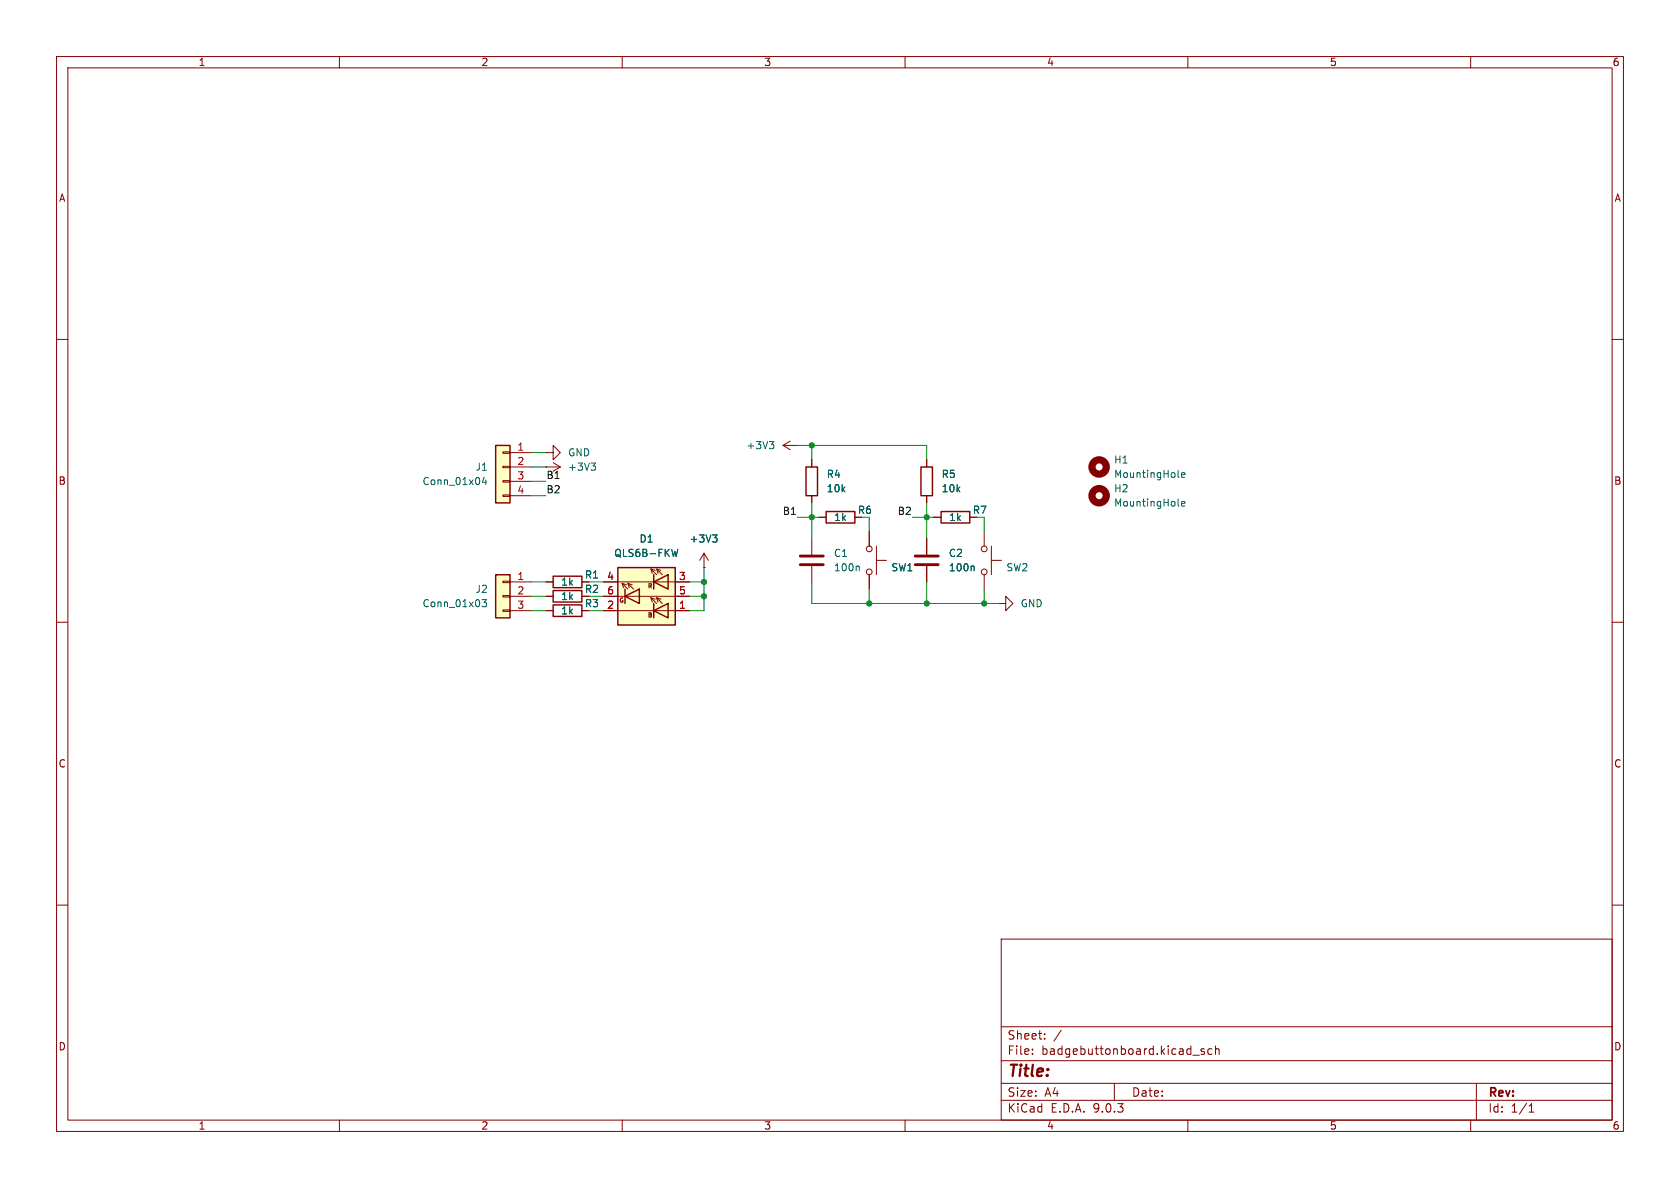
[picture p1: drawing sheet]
(kicad_sch
 (version 20250114)
 (generator "eeschema")
 (generator_version "9.0")
 (paper "A4")
 (lib_symbols
  (symbol "Connector_Generic:Conn_01x03"
   (pin_names
    (offset 1.016) (hide yes)) (exclude_from_sim no) (in_bom yes) (on_board yes)
   (property "Reference" "J" (at 0 5.08 0) (effects (font (size 1.27 1.27))))
   (property "Value" "Conn_01x03" (at 0 -5.08 0) (effects (font (size 1.27 1.27))))
   (property "Footprint" "" (at 0 0 0) (effects (font (size 1.27 1.27)) (hide yes)))
   (property "Datasheet" "~" (at 0 0 0) (effects (font (size 1.27 1.27)) (hide yes)))
   (property "Description" "Generic connector, single row, 01x03, script generated (kicad-library-utils/schlib/autogen/connector/)" (at 0 0 0) (effects (font (size 1.27 1.27)) (hide yes)))
   (symbol "Conn_01x03_1_1"
    (rectangle (start -1.27 3.81) (end 1.27 -3.81) (stroke (width 0.254) (type default)) (fill (type background)))
    (rectangle (start -1.27 2.667) (end 0 2.413) (stroke (width 0.1524) (type default)) (fill (type none)))
    (rectangle (start -1.27 0.127) (end 0 -0.127) (stroke (width 0.1524) (type default)) (fill (type none)))
    (rectangle (start -1.27 -2.413) (end 0 -2.667) (stroke (width 0.1524) (type default)) (fill (type none)))
    (pin passive line (at -5.08 2.54 0) (length 3.81) (name "Pin_1" (effects (font (size 1.27 1.27)))) (number "1" (effects (font (size 1.27 1.27)))))
    (pin passive line (at -5.08 0 0) (length 3.81) (name "Pin_2" (effects (font (size 1.27 1.27)))) (number "2" (effects (font (size 1.27 1.27)))))
    (pin passive line (at -5.08 -2.54 0) (length 3.81) (name "Pin_3" (effects (font (size 1.27 1.27)))) (number "3" (effects (font (size 1.27 1.27))))))
   (embedded_fonts no))
  (symbol "Connector_Generic:Conn_01x04"
   (pin_names
    (offset 1.016) (hide yes)) (exclude_from_sim no) (in_bom yes) (on_board yes)
   (property "Reference" "J" (at 0 5.08 0) (effects (font (size 1.27 1.27))))
   (property "Value" "Conn_01x04" (at 0 -7.62 0) (effects (font (size 1.27 1.27))))
   (property "Footprint" "" (at 0 0 0) (effects (font (size 1.27 1.27)) (hide yes)))
   (property "Datasheet" "~" (at 0 0 0) (effects (font (size 1.27 1.27)) (hide yes)))
   (property "Description" "Generic connector, single row, 01x04, script generated (kicad-library-utils/schlib/autogen/connector/)" (at 0 0 0) (effects (font (size 1.27 1.27)) (hide yes)))
   (symbol "Conn_01x04_1_1"
    (rectangle (start -1.27 3.81) (end 1.27 -6.35) (stroke (width 0.254) (type default)) (fill (type background)))
    (rectangle (start -1.27 2.667) (end 0 2.413) (stroke (width 0.1524) (type default)) (fill (type none)))
    (rectangle (start -1.27 0.127) (end 0 -0.127) (stroke (width 0.1524) (type default)) (fill (type none)))
    (rectangle (start -1.27 -2.413) (end 0 -2.667) (stroke (width 0.1524) (type default)) (fill (type none)))
    (rectangle (start -1.27 -4.953) (end 0 -5.207) (stroke (width 0.1524) (type default)) (fill (type none)))
    (pin passive line (at -5.08 2.54 0) (length 3.81) (name "Pin_1" (effects (font (size 1.27 1.27)))) (number "1" (effects (font (size 1.27 1.27)))))
    (pin passive line (at -5.08 0 0) (length 3.81) (name "Pin_2" (effects (font (size 1.27 1.27)))) (number "2" (effects (font (size 1.27 1.27)))))
    (pin passive line (at -5.08 -2.54 0) (length 3.81) (name "Pin_3" (effects (font (size 1.27 1.27)))) (number "3" (effects (font (size 1.27 1.27)))))
    (pin passive line (at -5.08 -5.08 0) (length 3.81) (name "Pin_4" (effects (font (size 1.27 1.27)))) (number "4" (effects (font (size 1.27 1.27))))))
   (embedded_fonts no))
  (symbol "Device:C"
   (pin_numbers (hide yes))
   (pin_names
    (offset 0.254)) (exclude_from_sim no) (in_bom yes) (on_board yes)
   (property "Reference" "C" (at 0.635 2.54 0) (effects (font (size 1.27 1.27)) (justify left)))
   (property "Value" "C" (at 0.635 -2.54 0) (effects (font (size 1.27 1.27)) (justify left)))
   (property "Footprint" "" (at 0.9652 -3.81 0) (effects (font (size 1.27 1.27)) (hide yes)))
   (property "Datasheet" "~" (at 0 0 0) (effects (font (size 1.27 1.27)) (hide yes)))
   (property "Description" "Unpolarized capacitor" (at 0 0 0) (effects (font (size 1.27 1.27)) (hide yes)))
   (symbol "C_0_1"
    (polyline (pts (xy -2.032 0.762) (xy 2.032 0.762)) (stroke (width 0.508) (type default)) (fill (type none)))
    (polyline (pts (xy -2.032 -0.762) (xy 2.032 -0.762)) (stroke (width 0.508) (type default)) (fill (type none))))
   (symbol "C_1_1"
    (pin passive line (at 0 3.81 270) (length 2.794) (name "~" (effects (font (size 1.27 1.27)))) (number "1" (effects (font (size 1.27 1.27)))))
    (pin passive line (at 0 -3.81 90) (length 2.794) (name "~" (effects (font (size 1.27 1.27)))) (number "2" (effects (font (size 1.27 1.27))))))
   (embedded_fonts no))
  (symbol "Device:R"
   (pin_numbers (hide yes))
   (pin_names
    (offset 0)) (exclude_from_sim no) (in_bom yes) (on_board yes)
   (property "Reference" "R" (at 2.032 0 90) (effects (font (size 1.27 1.27))))
   (property "Value" "R" (at 0 0 90) (effects (font (size 1.27 1.27))))
   (property "Footprint" "" (at -1.778 0 90) (effects (font (size 1.27 1.27)) (hide yes)))
   (property "Datasheet" "~" (at 0 0 0) (effects (font (size 1.27 1.27)) (hide yes)))
   (property "Description" "Resistor" (at 0 0 0) (effects (font (size 1.27 1.27)) (hide yes)))
   (symbol "R_0_1"
    (rectangle (start -1.016 -2.54) (end 1.016 2.54) (stroke (width 0.254) (type default)) (fill (type none))))
   (symbol "R_1_1"
    (pin passive line (at 0 3.81 270) (length 1.27) (name "~" (effects (font (size 1.27 1.27)))) (number "1" (effects (font (size 1.27 1.27)))))
    (pin passive line (at 0 -3.81 90) (length 1.27) (name "~" (effects (font (size 1.27 1.27)))) (number "2" (effects (font (size 1.27 1.27))))))
   (embedded_fonts no))
  (symbol "LED:QLS6B-FKW"
   (pin_names (hide yes)) (exclude_from_sim no) (in_bom yes) (on_board yes)
   (property "Reference" "D" (at -5.08 6.35 0) (effects (font (size 1.27 1.27)) (justify left)))
   (property "Value" "QLS6B-FKW" (at -5.08 -6.35 0) (effects (font (size 1.27 1.27)) (justify left)))
   (property "Footprint" "LED_SMD:LED_Cree-PLCC6_4.7x1.5mm" (at -5.08 -8.128 0) (effects (font (size 1.27 1.27)) (justify left) (hide yes)))
   (property "Datasheet" "https://www.cree.com/led-components/media/documents/1397-QLS6BFKW.pdf" (at -5.08 -10.16 0) (effects (font (size 1.27 1.27)) (justify left) (hide yes)))
   (property "Description" "Cree PLCC6 3 in 1 SMD LED, PLCC-6" (at 0 0 0) (effects (font (size 1.27 1.27)) (hide yes)))
   (symbol "QLS6B-FKW_0_0"
    (text "R" (at -0.635 1.8034 0) (effects (font (size 0.762 0.762))))
    (text "B" (at -0.635 -3.3274 0) (effects (font (size 0.762 0.762))))
    (text "G" (at 4.4196 -0.7112 0) (effects (font (size 0.762 0.762)))))
   (symbol "QLS6B-FKW_0_1"
    (rectangle (start -5.08 5.08) (end 5.08 -5.08) (stroke (width 0.254) (type default)) (fill (type background)))
    (polyline (pts (xy -5.08 2.54) (xy 5.08 2.54)) (stroke (width 0) (type default)) (fill (type none)))
    (polyline (pts (xy -5.08 0) (xy 5.08 0)) (stroke (width 0) (type default)) (fill (type none)))
    (polyline (pts (xy -5.08 -2.54) (xy 5.08 -2.54)) (stroke (width 0) (type default)) (fill (type none)))
    (polyline (pts (xy -3.81 3.81) (xy -3.81 1.27) (xy -1.27 2.54) (xy -3.81 3.81)) (stroke (width 0.254) (type default)) (fill (type none)))
    (polyline (pts (xy -3.81 -1.27) (xy -3.81 -3.81) (xy -1.27 -2.54) (xy -3.81 -1.27)) (stroke (width 0.254) (type default)) (fill (type none)))
    (polyline (pts (xy -2.794 3.81) (xy -1.778 4.826)) (stroke (width 0) (type default)) (fill (type none)))
    (polyline (pts (xy -2.794 -1.27) (xy -1.778 -0.254)) (stroke (width 0) (type default)) (fill (type none)))
    (polyline (pts (xy -2.54 4.572) (xy -1.778 4.826) (xy -2.032 4.064)) (stroke (width 0) (type default)) (fill (type none)))
    (polyline (pts (xy -2.032 -1.016) (xy -1.778 -0.254) (xy -2.54 -0.508)) (stroke (width 0) (type default)) (fill (type none)))
    (polyline (pts (xy -1.778 3.81) (xy -0.762 4.826)) (stroke (width 0) (type default)) (fill (type none)))
    (polyline (pts (xy -1.778 -1.27) (xy -0.762 -0.254)) (stroke (width 0) (type default)) (fill (type none)))
    (polyline (pts (xy -1.524 4.572) (xy -0.762 4.826) (xy -1.016 4.064)) (stroke (width 0) (type default)) (fill (type none)))
    (polyline (pts (xy -1.524 -0.508) (xy -0.762 -0.254) (xy -1.016 -1.016)) (stroke (width 0) (type default)) (fill (type none)))
    (polyline (pts (xy -1.27 3.81) (xy -1.27 1.27)) (stroke (width 0.254) (type default)) (fill (type none)))
    (polyline (pts (xy -1.27 -1.27) (xy -1.27 -3.81)) (stroke (width 0.254) (type default)) (fill (type none)))
    (polyline (pts (xy 1.27 1.27) (xy 1.27 -1.27) (xy 3.81 0) (xy 1.27 1.27)) (stroke (width 0.254) (type default)) (fill (type none)))
    (polyline (pts (xy 2.286 1.27) (xy 3.302 2.286)) (stroke (width 0) (type default)) (fill (type none)))
    (polyline (pts (xy 3.048 1.524) (xy 3.302 2.286) (xy 2.54 2.032)) (stroke (width 0) (type default)) (fill (type none)))
    (polyline (pts (xy 3.302 1.27) (xy 4.318 2.286)) (stroke (width 0) (type default)) (fill (type none)))
    (polyline (pts (xy 3.556 2.032) (xy 4.318 2.286) (xy 4.064 1.524)) (stroke (width 0) (type default)) (fill (type none)))
    (polyline (pts (xy 3.81 1.27) (xy 3.81 -1.27)) (stroke (width 0.254) (type default)) (fill (type none))))
   (symbol "QLS6B-FKW_1_1"
    (pin passive line (at -7.62 2.54 0) (length 2.54) (name "AR" (effects (font (size 1.27 1.27)))) (number "3" (effects (font (size 1.27 1.27)))))
    (pin passive line (at -7.62 0 0) (length 2.54) (name "AG" (effects (font (size 1.27 1.27)))) (number "5" (effects (font (size 1.27 1.27)))))
    (pin passive line (at -7.62 -2.54 0) (length 2.54) (name "AB" (effects (font (size 1.27 1.27)))) (number "1" (effects (font (size 1.27 1.27)))))
    (pin passive line (at 7.62 2.54 180) (length 2.54) (name "KR" (effects (font (size 1.27 1.27)))) (number "4" (effects (font (size 1.27 1.27)))))
    (pin passive line (at 7.62 0 180) (length 2.54) (name "KR" (effects (font (size 1.27 1.27)))) (number "6" (effects (font (size 1.27 1.27)))))
    (pin passive line (at 7.62 -2.54 180) (length 2.54) (name "KB" (effects (font (size 1.27 1.27)))) (number "2" (effects (font (size 1.27 1.27))))))
   (embedded_fonts no))
  (symbol "Mechanical:MountingHole"
   (pin_names
    (offset 1.016)) (exclude_from_sim no) (in_bom no) (on_board yes)
   (property "Reference" "H" (at 0 5.08 0) (effects (font (size 1.27 1.27))))
   (property "Value" "MountingHole" (at 0 3.175 0) (effects (font (size 1.27 1.27))))
   (property "Footprint" "" (at 0 0 0) (effects (font (size 1.27 1.27)) (hide yes)))
   (property "Datasheet" "~" (at 0 0 0) (effects (font (size 1.27 1.27)) (hide yes)))
   (property "Description" "Mounting Hole without connection" (at 0 0 0) (effects (font (size 1.27 1.27)) (hide yes)))
   (symbol "MountingHole_0_1"
    (circle (center 0 0) (radius 1.27) (stroke (width 1.27) (type default)) (fill (type none))))
   (embedded_fonts no))
  (symbol "SW_Push_1"
   (pin_numbers (hide yes))
   (pin_names
    (offset 1.016) (hide yes)) (exclude_from_sim no) (in_bom yes) (on_board yes)
   (property "Reference" "SW1" (at -1.2701 3.81 90) (effects (font (size 1.27 1.27)) (justify left)))
   (property "Value" "SW_Push" (at 1.2699 3.81 90) (effects (font (size 1.27 1.27)) (justify left) (hide yes)))
   (property "Footprint" "button:SW-SMD_2P-TS24CA" (at 0 5.08 0) (effects (font (size 1.27 1.27)) (hide yes)))
   (property "Datasheet" "~" (at 0 5.08 0) (effects (font (size 1.27 1.27)) (hide yes)))
   (property "Description" "Push button switch, generic, two pins" (at 0 0 0) (effects (font (size 1.27 1.27)) (hide yes)))
   (symbol "SW_Push_1_0_1"
    (circle (center -2.032 0) (radius 0.508) (stroke (width 0) (type default)) (fill (type none)))
    (polyline (pts (xy 0 1.27) (xy 0 3.048)) (stroke (width 0) (type default)) (fill (type none)))
    (circle (center 2.032 0) (radius 0.508) (stroke (width 0) (type default)) (fill (type none)))
    (polyline (pts (xy 2.54 1.27) (xy -2.54 1.27)) (stroke (width 0) (type default)) (fill (type none)))
    (pin passive line (at -5.08 0 0) (length 2.54) (name "1" (effects (font (size 1.27 1.27)))) (number "1" (effects (font (size 1.27 1.27)))))
    (pin passive line (at 5.08 0 180) (length 2.54) (name "2" (effects (font (size 1.27 1.27)))) (number "2" (effects (font (size 1.27 1.27))))))
   (symbol "SW_Push_1_1_1"
    (pin passive line (at -5.08 0 0) (length 2.54) (hide yes) (name "1" (effects (font (size 1.27 1.27)))) (number "3" (effects (font (size 1.27 1.27)))))
    (pin passive line (at -5.08 0 0) (length 2.54) (hide yes) (name "1" (effects (font (size 1.27 1.27)))) (number "4" (effects (font (size 1.27 1.27))))))
   (embedded_fonts no))
  (symbol "Switch:SW_Push"
   (pin_numbers (hide yes))
   (pin_names
    (offset 1.016) (hide yes)) (exclude_from_sim no) (in_bom yes) (on_board yes)
   (property "Reference" "SW2" (at -1.2701 3.81 90) (effects (font (size 1.27 1.27)) (justify left)))
   (property "Value" "SW_Push" (at 1.2699 3.81 90) (effects (font (size 1.27 1.27)) (justify left) (hide yes)))
   (property "Footprint" "button:SW-SMD_2P-TS24CA" (at 0 5.08 0) (effects (font (size 1.27 1.27)) (hide yes)))
   (property "Datasheet" "~" (at 0 5.08 0) (effects (font (size 1.27 1.27)) (hide yes)))
   (property "Description" "Push button switch, generic, two pins" (at 0 0 0) (effects (font (size 1.27 1.27)) (hide yes)))
   (symbol "SW_Push_0_1"
    (circle (center -2.032 0) (radius 0.508) (stroke (width 0) (type default)) (fill (type none)))
    (polyline (pts (xy 0 1.27) (xy 0 3.048)) (stroke (width 0) (type default)) (fill (type none)))
    (circle (center 2.032 0) (radius 0.508) (stroke (width 0) (type default)) (fill (type none)))
    (polyline (pts (xy 2.54 1.27) (xy -2.54 1.27)) (stroke (width 0) (type default)) (fill (type none)))
    (pin passive line (at -5.08 0 0) (length 2.54) (name "1" (effects (font (size 1.27 1.27)))) (number "1" (effects (font (size 1.27 1.27)))))
    (pin passive line (at 5.08 0 180) (length 2.54) (name "2" (effects (font (size 1.27 1.27)))) (number "2" (effects (font (size 1.27 1.27))))))
   (symbol "SW_Push_1_1"
    (pin passive line (at -5.08 0 0) (length 2.54) (hide yes) (name "1" (effects (font (size 1.27 1.27)))) (number "3" (effects (font (size 1.27 1.27)))))
    (pin passive line (at -5.08 0 0) (length 2.54) (hide yes) (name "1" (effects (font (size 1.27 1.27)))) (number "4" (effects (font (size 1.27 1.27))))))
   (embedded_fonts no))
  (symbol "power:+3V3"
   (power)
   (pin_numbers (hide yes))
   (pin_names
    (offset 0) (hide yes)) (exclude_from_sim no) (in_bom yes) (on_board yes)
   (property "Reference" "#PWR" (at 0 -3.81 0) (effects (font (size 1.27 1.27)) (hide yes)))
   (property "Value" "+3V3" (at 0 3.556 0) (effects (font (size 1.27 1.27))))
   (property "Footprint" "" (at 0 0 0) (effects (font (size 1.27 1.27)) (hide yes)))
   (property "Datasheet" "" (at 0 0 0) (effects (font (size 1.27 1.27)) (hide yes)))
   (property "Description" "Power symbol creates a global label with name \"+3V3\"" (at 0 0 0) (effects (font (size 1.27 1.27)) (hide yes)))
   (symbol "+3V3_0_1"
    (polyline (pts (xy -0.762 1.27) (xy 0 2.54)) (stroke (width 0) (type default)) (fill (type none)))
    (polyline (pts (xy 0 2.54) (xy 0.762 1.27)) (stroke (width 0) (type default)) (fill (type none)))
    (polyline (pts (xy 0 0) (xy 0 2.54)) (stroke (width 0) (type default)) (fill (type none))))
   (symbol "+3V3_1_1"
    (pin power_in line (at 0 0 90) (length 0) (name "~" (effects (font (size 1.27 1.27)))) (number "1" (effects (font (size 1.27 1.27))))))
   (embedded_fonts no))
  (symbol "power:GND"
   (power)
   (pin_numbers (hide yes))
   (pin_names
    (offset 0) (hide yes)) (exclude_from_sim no) (in_bom yes) (on_board yes)
   (property "Reference" "#PWR" (at 0 -6.35 0) (effects (font (size 1.27 1.27)) (hide yes)))
   (property "Value" "GND" (at 0 -3.81 0) (effects (font (size 1.27 1.27))))
   (property "Footprint" "" (at 0 0 0) (effects (font (size 1.27 1.27)) (hide yes)))
   (property "Datasheet" "" (at 0 0 0) (effects (font (size 1.27 1.27)) (hide yes)))
   (property "Description" "Power symbol creates a global label with name \"GND\" , ground" (at 0 0 0) (effects (font (size 1.27 1.27)) (hide yes)))
   (symbol "GND_0_1"
    (polyline (pts (xy 0 0) (xy 0 -1.27) (xy 1.27 -1.27) (xy 0 -2.54) (xy -1.27 -1.27) (xy 0 -1.27)) (stroke (width 0) (type default)) (fill (type none))))
   (symbol "GND_1_1"
    (pin power_in line (at 0 0 270) (length 0) (name "~" (effects (font (size 1.27 1.27)))) (number "1" (effects (font (size 1.27 1.27))))))
   (embedded_fonts no)))
 (junction
  (at 173.99 106.68)
  (diameter 0)
  (color 0 0 0 0))
 (junction
  (at 143.51 78.74)
  (diameter 0)
  (color 0 0 0 0))
 (junction
  (at 163.83 106.68)
  (diameter 0)
  (color 0 0 0 0))
 (junction
  (at 124.46 105.41)
  (diameter 0)
  (color 0 0 0 0))
 (junction
  (at 153.67 106.68)
  (diameter 0)
  (color 0 0 0 0))
 (junction
  (at 163.83 91.44)
  (diameter 0)
  (color 0 0 0 0))
 (junction
  (at 143.51 91.44)
  (diameter 0)
  (color 0 0 0 0))
 (junction
  (at 124.46 102.87)
  (diameter 0)
  (color 0 0 0 0))
 (wire
  (pts (xy 153.67 106.68) (xy 163.83 106.68))
  (stroke (width 0) (type default)))
 (wire
  (pts (xy 124.46 105.41) (xy 124.46 102.87))
  (stroke (width 0) (type default)))
 (wire
  (pts (xy 173.99 106.68) (xy 176.53 106.68))
  (stroke (width 0) (type default)))
 (wire
  (pts (xy 140.97 78.74) (xy 143.51 78.74))
  (stroke (width 0) (type default)))
 (wire
  (pts (xy 153.67 106.68) (xy 143.51 106.68))
  (stroke (width 0) (type default)))
 (wire
  (pts (xy 121.92 102.87) (xy 124.46 102.87))
  (stroke (width 0) (type default)))
 (wire
  (pts (xy 143.51 88.9) (xy 143.51 91.44))
  (stroke (width 0) (type default)))
 (wire
  (pts (xy 93.98 80.01) (xy 96.52 80.01))
  (stroke (width 0) (type default)))
 (wire
  (pts (xy 165.1 91.44) (xy 163.83 91.44))
  (stroke (width 0) (type default)))
 (wire
  (pts (xy 104.14 107.95) (xy 106.68 107.95))
  (stroke (width 0) (type default)))
 (wire
  (pts (xy 173.99 104.14) (xy 173.99 106.68))
  (stroke (width 0) (type default)))
 (wire
  (pts (xy 163.83 91.44) (xy 163.83 95.25))
  (stroke (width 0) (type default)))
 (wire
  (pts (xy 173.99 106.68) (xy 163.83 106.68))
  (stroke (width 0) (type default)))
 (wire
  (pts (xy 124.46 102.87) (xy 124.46 100.33))
  (stroke (width 0) (type default)))
 (wire
  (pts (xy 153.67 93.98) (xy 153.67 91.44))
  (stroke (width 0) (type default)))
 (wire
  (pts (xy 163.83 106.68) (xy 163.83 102.87))
  (stroke (width 0) (type default)))
 (wire
  (pts (xy 121.92 105.41) (xy 124.46 105.41))
  (stroke (width 0) (type default)))
 (wire
  (pts (xy 93.98 87.63) (xy 96.52 87.63))
  (stroke (width 0) (type default)))
 (wire
  (pts (xy 153.67 104.14) (xy 153.67 106.68))
  (stroke (width 0) (type default)))
 (wire
  (pts (xy 143.51 78.74) (xy 143.51 81.28))
  (stroke (width 0) (type default)))
 (wire
  (pts (xy 104.14 105.41) (xy 106.68 105.41))
  (stroke (width 0) (type default)))
 (wire
  (pts (xy 93.98 85.09) (xy 96.52 85.09))
  (stroke (width 0) (type default)))
 (wire
  (pts (xy 144.78 91.44) (xy 143.51 91.44))
  (stroke (width 0) (type default)))
 (wire
  (pts (xy 143.51 91.44) (xy 143.51 95.25))
  (stroke (width 0) (type default)))
 (wire
  (pts (xy 124.46 107.95) (xy 124.46 105.41))
  (stroke (width 0) (type default)))
 (wire
  (pts (xy 173.99 93.98) (xy 173.99 91.44))
  (stroke (width 0) (type default)))
 (wire
  (pts (xy 121.92 107.95) (xy 124.46 107.95))
  (stroke (width 0) (type default)))
 (wire
  (pts (xy 93.98 105.41) (xy 96.52 105.41))
  (stroke (width 0) (type default)))
 (wire
  (pts (xy 93.98 102.87) (xy 96.52 102.87))
  (stroke (width 0) (type default)))
 (wire
  (pts (xy 161.29 91.44) (xy 163.83 91.44))
  (stroke (width 0) (type default)))
 (wire
  (pts (xy 93.98 82.55) (xy 96.52 82.55))
  (stroke (width 0) (type default)))
 (wire
  (pts (xy 153.67 91.44) (xy 152.4 91.44))
  (stroke (width 0) (type default)))
 (wire
  (pts (xy 93.98 107.95) (xy 96.52 107.95))
  (stroke (width 0) (type default)))
 (wire
  (pts (xy 173.99 91.44) (xy 172.72 91.44))
  (stroke (width 0) (type default)))
 (wire
  (pts (xy 163.83 88.9) (xy 163.83 91.44))
  (stroke (width 0) (type default)))
 (wire
  (pts (xy 104.14 102.87) (xy 106.68 102.87))
  (stroke (width 0) (type default)))
 (wire
  (pts (xy 163.83 78.74) (xy 143.51 78.74))
  (stroke (width 0) (type default)))
 (wire
  (pts (xy 163.83 81.28) (xy 163.83 78.74))
  (stroke (width 0) (type default)))
 (wire
  (pts (xy 143.51 106.68) (xy 143.51 102.87))
  (stroke (width 0) (type default)))
 (wire
  (pts (xy 140.97 91.44) (xy 143.51 91.44))
  (stroke (width 0) (type default)))
 (label "B2"
  (at 96.52 87.63 0)
  (effects (font (size 1.27 1.27)) (justify left bottom)))
 (label "B1"
  (at 140.97 91.44 180)
  (effects (font (size 1.27 1.27)) (justify right bottom)))
 (label "B2"
  (at 161.29 91.44 180)
  (effects (font (size 1.27 1.27)) (justify right bottom)))
 (label "B1"
  (at 96.52 85.09 0)
  (effects (font (size 1.27 1.27)) (justify left bottom)))
 (symbol
  (lib_id "power:+3V3")
  (at 124.46 100.33 0)
  (unit 1)
  (exclude_from_sim no)
  (in_bom yes)
  (on_board yes)
  (dnp no)
  (fields_autoplaced yes)
  (property "Reference" "#PWR03" (at 124.46 104.14 0) (effects (font (size 1.27 1.27)) (hide yes)))
  (property "Value" "+3V3" (at 124.46 95.25 0) (effects (font (size 1.27 1.27))))
  (property "Footprint" "" (at 124.46 100.33 0) (effects (font (size 1.27 1.27)) (hide yes)))
  (property "Datasheet" "" (at 124.46 100.33 0) (effects (font (size 1.27 1.27)) (hide yes)))
  (property "Description" "Power symbol creates a global label with name \"+3V3\"" (at 124.46 100.33 0) (effects (font (size 1.27 1.27)) (hide yes)))
  (pin "1"))
 (symbol
  (lib_id "Device:C")
  (at 143.51 99.06 0)
  (unit 1)
  (exclude_from_sim no)
  (in_bom yes)
  (on_board yes)
  (dnp no)
  (fields_autoplaced yes)
  (property "Reference" "C1" (at 147.32 97.7899 0) (effects (font (size 1.27 1.27)) (justify left)))
  (property "Value" "100n" (at 147.32 100.3299 0) (effects (font (size 1.27 1.27)) (justify left)))
  (property "Footprint" "Capacitor_SMD:C_0402_1005Metric" (at 144.4752 102.87 0) (effects (font (size 1.27 1.27)) (hide yes)))
  (property "Datasheet" "~" (at 143.51 99.06 0) (effects (font (size 1.27 1.27)) (hide yes)))
  (property "Description" "Unpolarized capacitor" (at 143.51 99.06 0) (effects (font (size 1.27 1.27)) (hide yes)))
  (pin "1")
  (pin "2"))
 (symbol
  (lib_id "Device:R")
  (at 148.59 91.44 90)
  (unit 1)
  (exclude_from_sim no)
  (in_bom yes)
  (on_board yes)
  (dnp no)
  (property "Reference" "R6" (at 152.908 90.17 90) (effects (font (size 1.27 1.27))))
  (property "Value" "1k" (at 148.59 91.44 90) (effects (font (size 1.27 1.27))))
  (property "Footprint" "Resistor_SMD:R_0402_1005Metric" (at 148.59 93.218 90) (effects (font (size 1.27 1.27)) (hide yes)))
  (property "Datasheet" "~" (at 148.59 91.44 0) (effects (font (size 1.27 1.27)) (hide yes)))
  (property "Description" "Resistor" (at 148.59 91.44 0) (effects (font (size 1.27 1.27)) (hide yes)))
  (pin "1")
  (pin "2"))
 (symbol
  (lib_id "Device:C")
  (at 163.83 99.06 0)
  (unit 1)
  (exclude_from_sim no)
  (in_bom yes)
  (on_board yes)
  (dnp no)
  (fields_autoplaced yes)
  (property "Reference" "C2" (at 167.64 97.7899 0) (effects (font (size 1.27 1.27)) (justify left)))
  (property "Value" "100n" (at 167.64 100.3299 0) (effects (font (size 1.27 1.27)) (justify left)))
  (property "Footprint" "Capacitor_SMD:C_0402_1005Metric" (at 164.7952 102.87 0) (effects (font (size 1.27 1.27)) (hide yes)))
  (property "Datasheet" "~" (at 163.83 99.06 0) (effects (font (size 1.27 1.27)) (hide yes)))
  (property "Description" "Unpolarized capacitor" (at 163.83 99.06 0) (effects (font (size 1.27 1.27)) (hide yes)))
  (pin "1")
  (pin "2"))
 (symbol
  (lib_id "power:GND")
  (at 176.53 106.68 90)
  (unit 1)
  (exclude_from_sim no)
  (in_bom yes)
  (on_board yes)
  (dnp no)
  (fields_autoplaced yes)
  (property "Reference" "#PWR05" (at 182.88 106.68 0) (effects (font (size 1.27 1.27)) (hide yes)))
  (property "Value" "GND" (at 180.34 106.6799 90) (effects (font (size 1.27 1.27)) (justify right)))
  (property "Footprint" "" (at 176.53 106.68 0) (effects (font (size 1.27 1.27)) (hide yes)))
  (property "Datasheet" "" (at 176.53 106.68 0) (effects (font (size 1.27 1.27)) (hide yes)))
  (property "Description" "Power symbol creates a global label with name \"GND\" , ground" (at 176.53 106.68 0) (effects (font (size 1.27 1.27)) (hide yes)))
  (pin "1"))
 (symbol
  (lib_id "Device:R")
  (at 143.51 85.09 0)
  (unit 1)
  (exclude_from_sim no)
  (in_bom yes)
  (on_board yes)
  (dnp no)
  (fields_autoplaced yes)
  (property "Reference" "R4" (at 146.05 83.8199 0) (effects (font (size 1.27 1.27)) (justify left)))
  (property "Value" "10k" (at 146.05 86.3599 0) (effects (font (size 1.27 1.27)) (justify left)))
  (property "Footprint" "Resistor_SMD:R_0402_1005Metric" (at 141.732 85.09 90) (effects (font (size 1.27 1.27)) (hide yes)))
  (property "Datasheet" "~" (at 143.51 85.09 0) (effects (font (size 1.27 1.27)) (hide yes)))
  (property "Description" "Resistor" (at 143.51 85.09 0) (effects (font (size 1.27 1.27)) (hide yes)))
  (pin "2")
  (pin "1"))
 (symbol
  (lib_id "Device:R")
  (at 100.33 107.95 90)
  (unit 1)
  (exclude_from_sim no)
  (in_bom yes)
  (on_board yes)
  (dnp no)
  (property "Reference" "R3" (at 104.648 106.68 90) (effects (font (size 1.27 1.27))))
  (property "Value" "1k" (at 100.33 107.95 90) (effects (font (size 1.27 1.27))))
  (property "Footprint" "Resistor_SMD:R_0402_1005Metric" (at 100.33 109.728 90) (effects (font (size 1.27 1.27)) (hide yes)))
  (property "Datasheet" "~" (at 100.33 107.95 0) (effects (font (size 1.27 1.27)) (hide yes)))
  (property "Description" "Resistor" (at 100.33 107.95 0) (effects (font (size 1.27 1.27)) (hide yes)))
  (pin "1")
  (pin "2"))
 (symbol
  (lib_id "Connector_Generic:Conn_01x03")
  (at 88.9 105.41 0)
  (mirror y)
  (unit 1)
  (exclude_from_sim no)
  (in_bom yes)
  (on_board yes)
  (dnp no)
  (property "Reference" "J2" (at 86.36 104.1399 0) (effects (font (size 1.27 1.27)) (justify left)))
  (property "Value" "Conn_01x03" (at 86.36 106.6799 0) (effects (font (size 1.27 1.27)) (justify left)))
  (property "Footprint" "Connector_PinHeader_2.54mm:PinHeader_1x03_P2.54mm_Vertical" (at 88.9 105.41 0) (effects (font (size 1.27 1.27)) (hide yes)))
  (property "Datasheet" "~" (at 88.9 105.41 0) (effects (font (size 1.27 1.27)) (hide yes)))
  (property "Description" "Generic connector, single row, 01x03, script generated (kicad-library-utils/schlib/autogen/connector/)" (at 88.9 105.41 0) (effects (font (size 1.27 1.27)) (hide yes)))
  (pin "3")
  (pin "1")
  (pin "2"))
 (symbol
  (lib_id "power:+3V3")
  (at 140.97 78.74 90)
  (unit 1)
  (exclude_from_sim no)
  (in_bom yes)
  (on_board yes)
  (dnp no)
  (fields_autoplaced yes)
  (property "Reference" "#PWR04" (at 144.78 78.74 0) (effects (font (size 1.27 1.27)) (hide yes)))
  (property "Value" "+3V3" (at 137.16 78.7399 90) (effects (font (size 1.27 1.27)) (justify left)))
  (property "Footprint" "" (at 140.97 78.74 0) (effects (font (size 1.27 1.27)) (hide yes)))
  (property "Datasheet" "" (at 140.97 78.74 0) (effects (font (size 1.27 1.27)) (hide yes)))
  (property "Description" "Power symbol creates a global label with name \"+3V3\"" (at 140.97 78.74 0) (effects (font (size 1.27 1.27)) (hide yes)))
  (pin "1"))
 (symbol
  (lib_id "Mechanical:MountingHole")
  (at 194.31 82.55 0)
  (unit 1)
  (exclude_from_sim no)
  (in_bom no)
  (on_board yes)
  (dnp no)
  (fields_autoplaced yes)
  (property "Reference" "H1" (at 196.85 81.2799 0) (effects (font (size 1.27 1.27)) (justify left)))
  (property "Value" "MountingHole" (at 196.85 83.8199 0) (effects (font (size 1.27 1.27)) (justify left)))
  (property "Footprint" "MountingHole:MountingHole_2.2mm_M2" (at 194.31 82.55 0) (effects (font (size 1.27 1.27)) (hide yes)))
  (property "Datasheet" "~" (at 194.31 82.55 0) (effects (font (size 1.27 1.27)) (hide yes)))
  (property "Description" "Mounting Hole without connection" (at 194.31 82.55 0) (effects (font (size 1.27 1.27)) (hide yes))))
 (symbol
  (lib_name "SW_Push_1")
  (lib_id "Switch:SW_Push")
  (at 153.67 99.06 270)
  (mirror x)
  (unit 1)
  (exclude_from_sim no)
  (in_bom yes)
  (on_board yes)
  (dnp no)
  (property "Reference" "SW1" (at 157.48 100.3301 90) (effects (font (size 1.27 1.27)) (justify left)))
  (property "Value" "SW_Push" (at 157.48 97.7901 90) (effects (font (size 1.27 1.27)) (justify left) (hide yes)))
  (property "Footprint" "button:SW-SMD_2P-TS24CA" (at 158.75 99.06 0) (effects (font (size 1.27 1.27)) (hide yes)))
  (property "Datasheet" "~" (at 158.75 99.06 0) (effects (font (size 1.27 1.27)) (hide yes)))
  (property "Description" "Push button switch, generic, two pins" (at 153.67 99.06 0) (effects (font (size 1.27 1.27)) (hide yes)))
  (pin "1")
  (pin "2")
  (pin "4")
  (pin "3"))
 (symbol
  (lib_id "Device:R")
  (at 168.91 91.44 90)
  (unit 1)
  (exclude_from_sim no)
  (in_bom yes)
  (on_board yes)
  (dnp no)
  (property "Reference" "R7" (at 173.228 90.17 90) (effects (font (size 1.27 1.27))))
  (property "Value" "1k" (at 168.91 91.44 90) (effects (font (size 1.27 1.27))))
  (property "Footprint" "Resistor_SMD:R_0402_1005Metric" (at 168.91 93.218 90) (effects (font (size 1.27 1.27)) (hide yes)))
  (property "Datasheet" "~" (at 168.91 91.44 0) (effects (font (size 1.27 1.27)) (hide yes)))
  (property "Description" "Resistor" (at 168.91 91.44 0) (effects (font (size 1.27 1.27)) (hide yes)))
  (pin "1")
  (pin "2"))
 (symbol
  (lib_id "Mechanical:MountingHole")
  (at 194.31 87.63 0)
  (unit 1)
  (exclude_from_sim no)
  (in_bom no)
  (on_board yes)
  (dnp no)
  (fields_autoplaced yes)
  (property "Reference" "H2" (at 196.85 86.3599 0) (effects (font (size 1.27 1.27)) (justify left)))
  (property "Value" "MountingHole" (at 196.85 88.8999 0) (effects (font (size 1.27 1.27)) (justify left)))
  (property "Footprint" "MountingHole:MountingHole_2.2mm_M2" (at 194.31 87.63 0) (effects (font (size 1.27 1.27)) (hide yes)))
  (property "Datasheet" "~" (at 194.31 87.63 0) (effects (font (size 1.27 1.27)) (hide yes)))
  (property "Description" "Mounting Hole without connection" (at 194.31 87.63 0) (effects (font (size 1.27 1.27)) (hide yes))))
 (symbol
  (lib_id "Device:R")
  (at 163.83 85.09 0)
  (unit 1)
  (exclude_from_sim no)
  (in_bom yes)
  (on_board yes)
  (dnp no)
  (fields_autoplaced yes)
  (property "Reference" "R5" (at 166.37 83.8199 0) (effects (font (size 1.27 1.27)) (justify left)))
  (property "Value" "10k" (at 166.37 86.3599 0) (effects (font (size 1.27 1.27)) (justify left)))
  (property "Footprint" "Resistor_SMD:R_0402_1005Metric" (at 162.052 85.09 90) (effects (font (size 1.27 1.27)) (hide yes)))
  (property "Datasheet" "~" (at 163.83 85.09 0) (effects (font (size 1.27 1.27)) (hide yes)))
  (property "Description" "Resistor" (at 163.83 85.09 0) (effects (font (size 1.27 1.27)) (hide yes)))
  (pin "2")
  (pin "1"))
 (symbol
  (lib_id "Switch:SW_Push")
  (at 173.99 99.06 270)
  (mirror x)
  (unit 1)
  (exclude_from_sim no)
  (in_bom yes)
  (on_board yes)
  (dnp no)
  (property "Reference" "SW2" (at 177.8 100.3301 90) (effects (font (size 1.27 1.27)) (justify left)))
  (property "Value" "SW_Push" (at 177.8 97.7901 90) (effects (font (size 1.27 1.27)) (justify left) (hide yes)))
  (property "Footprint" "button:SW-SMD_2P-TS24CA" (at 179.07 99.06 0) (effects (font (size 1.27 1.27)) (hide yes)))
  (property "Datasheet" "~" (at 179.07 99.06 0) (effects (font (size 1.27 1.27)) (hide yes)))
  (property "Description" "Push button switch, generic, two pins" (at 173.99 99.06 0) (effects (font (size 1.27 1.27)) (hide yes)))
  (pin "1")
  (pin "2")
  (pin "4")
  (pin "3"))
 (symbol
  (lib_id "LED:QLS6B-FKW")
  (at 114.3 105.41 0)
  (mirror y)
  (unit 1)
  (exclude_from_sim no)
  (in_bom yes)
  (on_board yes)
  (dnp no)
  (fields_autoplaced yes)
  (property "Reference" "D1" (at 114.3 95.25 0) (effects (font (size 1.27 1.27))))
  (property "Value" "QLS6B-FKW" (at 114.3 97.79 0) (effects (font (size 1.27 1.27))))
  (property "Footprint" "LED_SMD:LED_Cree-PLCC6_4.7x1.5mm" (at 119.38 113.538 0) (effects (font (size 1.27 1.27)) (justify left) (hide yes)))
  (property "Datasheet" "https://www.cree.com/led-components/media/documents/1397-QLS6BFKW.pdf" (at 119.38 115.57 0) (effects (font (size 1.27 1.27)) (justify left) (hide yes)))
  (property "Description" "Cree PLCC6 3 in 1 SMD LED, PLCC-6" (at 114.3 105.41 0) (effects (font (size 1.27 1.27)) (hide yes)))
  (pin "4")
  (pin "5")
  (pin "1")
  (pin "3")
  (pin "2")
  (pin "6"))
 (symbol
  (lib_id "Device:R")
  (at 100.33 102.87 90)
  (unit 1)
  (exclude_from_sim no)
  (in_bom yes)
  (on_board yes)
  (dnp no)
  (property "Reference" "R1" (at 104.648 101.6 90) (effects (font (size 1.27 1.27))))
  (property "Value" "1k" (at 100.33 102.87 90) (effects (font (size 1.27 1.27))))
  (property "Footprint" "Resistor_SMD:R_0402_1005Metric" (at 100.33 104.648 90) (effects (font (size 1.27 1.27)) (hide yes)))
  (property "Datasheet" "~" (at 100.33 102.87 0) (effects (font (size 1.27 1.27)) (hide yes)))
  (property "Description" "Resistor" (at 100.33 102.87 0) (effects (font (size 1.27 1.27)) (hide yes)))
  (pin "1")
  (pin "2"))
 (symbol
  (lib_id "Device:R")
  (at 100.33 105.41 90)
  (unit 1)
  (exclude_from_sim no)
  (in_bom yes)
  (on_board yes)
  (dnp no)
  (property "Reference" "R2" (at 104.648 104.14 90) (effects (font (size 1.27 1.27))))
  (property "Value" "1k" (at 100.33 105.41 90) (effects (font (size 1.27 1.27))))
  (property "Footprint" "Resistor_SMD:R_0402_1005Metric" (at 100.33 107.188 90) (effects (font (size 1.27 1.27)) (hide yes)))
  (property "Datasheet" "~" (at 100.33 105.41 0) (effects (font (size 1.27 1.27)) (hide yes)))
  (property "Description" "Resistor" (at 100.33 105.41 0) (effects (font (size 1.27 1.27)) (hide yes)))
  (pin "1")
  (pin "2"))
 (symbol
  (lib_id "power:GND")
  (at 96.52 80.01 90)
  (unit 1)
  (exclude_from_sim no)
  (in_bom yes)
  (on_board yes)
  (dnp no)
  (fields_autoplaced yes)
  (property "Reference" "#PWR01" (at 102.87 80.01 0) (effects (font (size 1.27 1.27)) (hide yes)))
  (property "Value" "GND" (at 100.33 80.0099 90) (effects (font (size 1.27 1.27)) (justify right)))
  (property "Footprint" "" (at 96.52 80.01 0) (effects (font (size 1.27 1.27)) (hide yes)))
  (property "Datasheet" "" (at 96.52 80.01 0) (effects (font (size 1.27 1.27)) (hide yes)))
  (property "Description" "Power symbol creates a global label with name \"GND\" , ground" (at 96.52 80.01 0) (effects (font (size 1.27 1.27)) (hide yes)))
  (pin "1"))
 (symbol
  (lib_id "power:+3V3")
  (at 96.52 82.55 270)
  (unit 1)
  (exclude_from_sim no)
  (in_bom yes)
  (on_board yes)
  (dnp no)
  (fields_autoplaced yes)
  (property "Reference" "#PWR02" (at 92.71 82.55 0) (effects (font (size 1.27 1.27)) (hide yes)))
  (property "Value" "+3V3" (at 100.33 82.5499 90) (effects (font (size 1.27 1.27)) (justify left)))
  (property "Footprint" "" (at 96.52 82.55 0) (effects (font (size 1.27 1.27)) (hide yes)))
  (property "Datasheet" "" (at 96.52 82.55 0) (effects (font (size 1.27 1.27)) (hide yes)))
  (property "Description" "Power symbol creates a global label with name \"+3V3\"" (at 96.52 82.55 0) (effects (font (size 1.27 1.27)) (hide yes)))
  (pin "1"))
 (symbol
  (lib_id "Connector_Generic:Conn_01x04")
  (at 88.9 82.55 0)
  (mirror y)
  (unit 1)
  (exclude_from_sim no)
  (in_bom yes)
  (on_board yes)
  (dnp no)
  (property "Reference" "J1" (at 86.36 82.5499 0) (effects (font (size 1.27 1.27)) (justify left)))
  (property "Value" "Conn_01x04" (at 86.36 85.0899 0) (effects (font (size 1.27 1.27)) (justify left)))
  (property "Footprint" "Connector_PinHeader_2.54mm:PinHeader_1x04_P2.54mm_Vertical" (at 88.9 82.55 0) (effects (font (size 1.27 1.27)) (hide yes)))
  (property "Datasheet" "~" (at 88.9 82.55 0) (effects (font (size 1.27 1.27)) (hide yes)))
  (property "Description" "Generic connector, single row, 01x04, script generated (kicad-library-utils/schlib/autogen/connector/)" (at 88.9 82.55 0) (effects (font (size 1.27 1.27)) (hide yes)))
  (pin "1")
  (pin "3")
  (pin "4")
  (pin "2"))
 (sheet_instances
  (path ""
   (page "1")))
 (embedded_fonts no))
